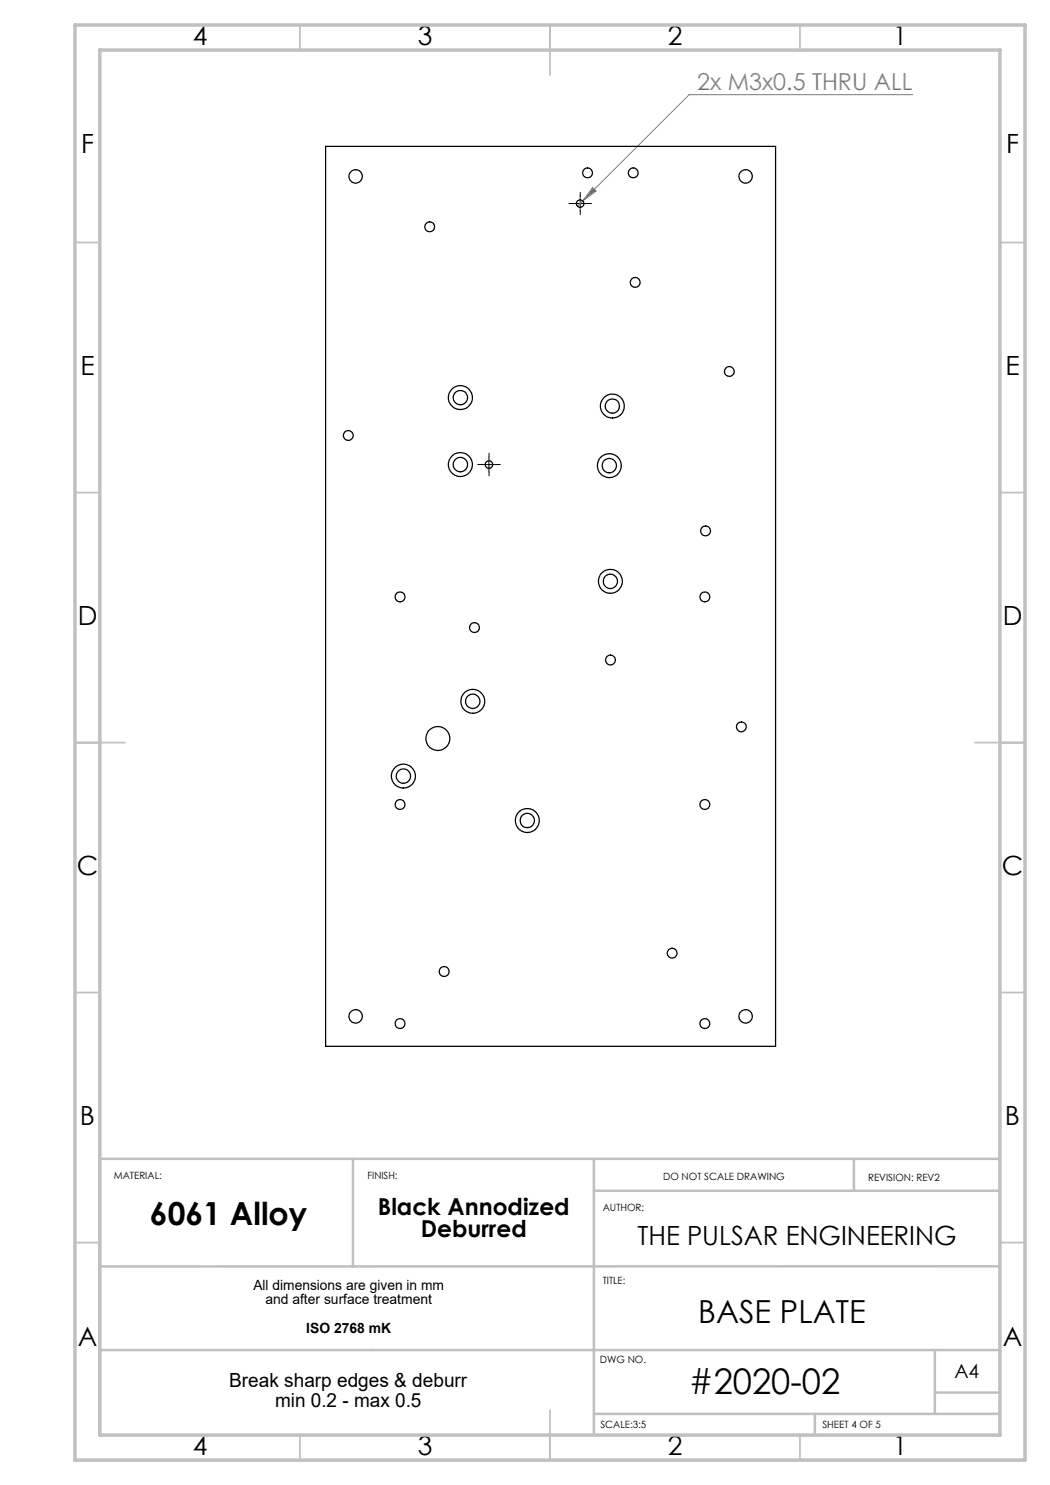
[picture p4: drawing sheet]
<svg xmlns="http://www.w3.org/2000/svg" width="210mm" height="297mm" viewBox="0 0 210 297" stroke-linecap="round" stroke-linejoin="round" font-family="sans-serif">
<path d="M182.5 18.9h-44.7l-22.3 22.3M118.5 37.5l.7 .7-2.6 2z" fill="none" stroke="#808080" stroke-width=".2"/>
<path d="M116 39.2v-.7M114.5 40.7h-.7M116 42.2v.8M117.5 40.7h.8M96.3 92.9h-.7M97.8 91.4v-.7M97.8 94.4v.8M99.3 92.9h.8" fill="none" stroke="#000" stroke-width=".2" stroke-dasharray="15.2 1.3 1.3 1.3"/>
<path d="M116 39.2v3M114.5 40.7h3M96.3 92.9h3M97.8 91.4v3" fill="none" stroke="#000" stroke-width=".2"/>
<g fill="none" stroke="#c0c0c0" stroke-width=".35">
<path d="M60 5v5M110 5v10M160 5v5M15 48.5h5M200 48.5h5M15 98.5h5M200 98.5h5M15 148.5h10M195 148.5h10M15 198.5h5M200 198.5h5M15 248.5h5"/>
<path d="M200 248.5h5M60 287v5M110 282v10M160 287v5"/>
</g>
<path d="M70.6 231.8v21.5M118.8 231.8v55.2M118.8 238.2h81.2M170.8 231.8v6.4M200 231.8h-180v55.2M200 253.3h-180M20 270h180M187 270v12.8M187 278.5h13M118.8 282.8h81.2M163 282.8v4.2" fill="none" stroke="#c0c0c0" stroke-width=".5"/>
<path d="M15 5h190v287h-190zM20 10h180v277h-180z" fill="none" stroke="#c0c0c0" stroke-width=".7"/>
<path d="M118.5 37.5l.7 .7-2.6 2z" fill="#808080"/>
<g fill="none" stroke="#000" stroke-width=".25">
<path d="M65.1 29.3h90v180h-90z"/>
<circle cx="71.1" cy="35.3" r="1.34"/>
<circle cx="117.5" cy="34.6" r=".99"/>
<circle cx="126.6" cy="34.6" r=".99"/>
<circle cx="149.1" cy="35.3" r="1.34"/>
<circle cx="85.9" cy="45.4" r=".99"/>
<circle cx="116" cy="40.7" r=".76"/>
<circle cx="127" cy="56.5" r=".99"/>
<circle cx="92.1" cy="79.5" r="1.44"/>
<circle cx="92.1" cy="79.5" r="2.4"/>
<circle cx="145.9" cy="74.3" r=".99"/>
<circle cx="69.7" cy="87.1" r=".98"/>
<circle cx="92.1" cy="92.9" r="2.41"/>
<circle cx="92.1" cy="92.9" r="1.45"/>
<circle cx="97.8" cy="92.9" r=".75"/>
<circle cx="121.9" cy="93.1" r="2.41"/>
<circle cx="121.9" cy="93.1" r="1.45"/>
<circle cx="122.5" cy="81.2" r="1.43"/>
<circle cx="122.5" cy="81.2" r="2.39"/>
<circle cx="80" cy="119.4" r=".99"/>
<circle cx="122.1" cy="116.3" r="2.41"/>
<circle cx="122.1" cy="116.3" r="1.45"/>
<circle cx="141" cy="119.4" r=".99"/>
<circle cx="141.1" cy="106.2" r=".99"/>
<circle cx="94.9" cy="125.5" r=".99"/>
<circle cx="122.1" cy="132" r=".99"/>
<circle cx="80.7" cy="155.2" r="1.44"/>
<circle cx="80.7" cy="155.2" r="2.4"/>
<circle cx="87.6" cy="147.7" r="2.41"/>
<circle cx="94.5" cy="140.3" r="1.44"/>
<circle cx="94.6" cy="140.3" r="2.4"/>
<circle cx="148.3" cy="145.4" r=".98"/>
<circle cx="80" cy="160.9" r=".99"/>
<circle cx="105.4" cy="164.1" r="2.41"/>
<circle cx="105.5" cy="164.1" r="1.43"/>
<circle cx="141" cy="160.9" r=".99"/>
<circle cx="88.8" cy="194.3" r=".99"/>
<circle cx="134.4" cy="190.6" r=".98"/>
<circle cx="71.1" cy="203.3" r="1.35"/>
<circle cx="80" cy="204.7" r=".99"/>
<circle cx="141" cy="204.7" r=".99"/>
<circle cx="149.1" cy="203.3" r="1.35"/>
</g>
<text font-size="7.1" x="137.7" y="278.8">#2020-02</text>
<g font-size="6.3">
<text x="30" y="245.1">6061 Alloy</text>
<text x="139.6" y="264.6">BASE PLATE</text>
</g>
<g font-size="5.3">
<text x="38.5" y="8.9">4</text>
<text x="83.5" y="8.9">3</text>
<text x="133.6" y="8.9">2</text>
<text x="178.6" y="8.9">1</text>
<text x="16.2" y="30.7">F</text>
<text x="201.2" y="30.7">F</text>
<text x="16.1" y="74.9">E</text>
<text x="201.1" y="74.9">E</text>
<text x="15.5" y="124.9">D</text>
<text x="200.5" y="124.9">D</text>
<text x="15.4" y="174.9">C</text>
<text x="200.4" y="174.9">C</text>
<text x="16" y="224.9">B</text>
<text x="201" y="224.9">B</text>
<text x="127.5" y="249">THE PULSAR ENGINEERING</text>
<text x="15.5" y="269.2">A</text>
<text x="200.5" y="269.2">A</text>
<text x="38.5" y="290.9">4</text>
<text x="83.5" y="290.9">3</text>
<text x="133.6" y="290.9">2</text>
<text x="178.6" y="290.9">1</text>
</g>
<text font-size="4.7" fill="#808080" x="139.4" y="17.9">2x M3x0.5 THRU ALL</text>
<g font-size="4.7">
<text x="75.6" y="243">Black Annodized</text>
<text x="84.2" y="247.5">Deburred</text>
</g>
<g font-size="3.9">
<text x="190.9" y="275.5">A4</text>
<text x="45.9" y="277.5">Break sharp edges &amp; deburr</text>
<text x="55" y="281.4">min 0.2 - max 0.5</text>
</g>
<g font-size="2.8">
<text x="50.7" y="258.1">All dimensions are given in mm</text>
<text x="53.1" y="260.9">and after surface treatment</text>
<text x="61.3" y="266.5">ISO 2768 mK</text>
</g>
<g font-size="2">
<text x="22.8" y="235.8">MATERIAL:</text>
<text x="73.5" y="235.8">FINISH:</text>
<text x="132.6" y="236">DO NOT SCALE DRAWING</text>
<text x="173.6" y="236.1">REVISION: REV2</text>
<text x="120.5" y="242.1">AUTHOR:</text>
<text x="120.5" y="256.7">TITLE:</text>
<text x="120" y="272.5">DWG NO.</text>
<text x="120.1" y="285.6">SCALE:3:5</text>
<text x="164.5" y="285.6">SHEET 4 OF 5</text>
</g>
</svg>
